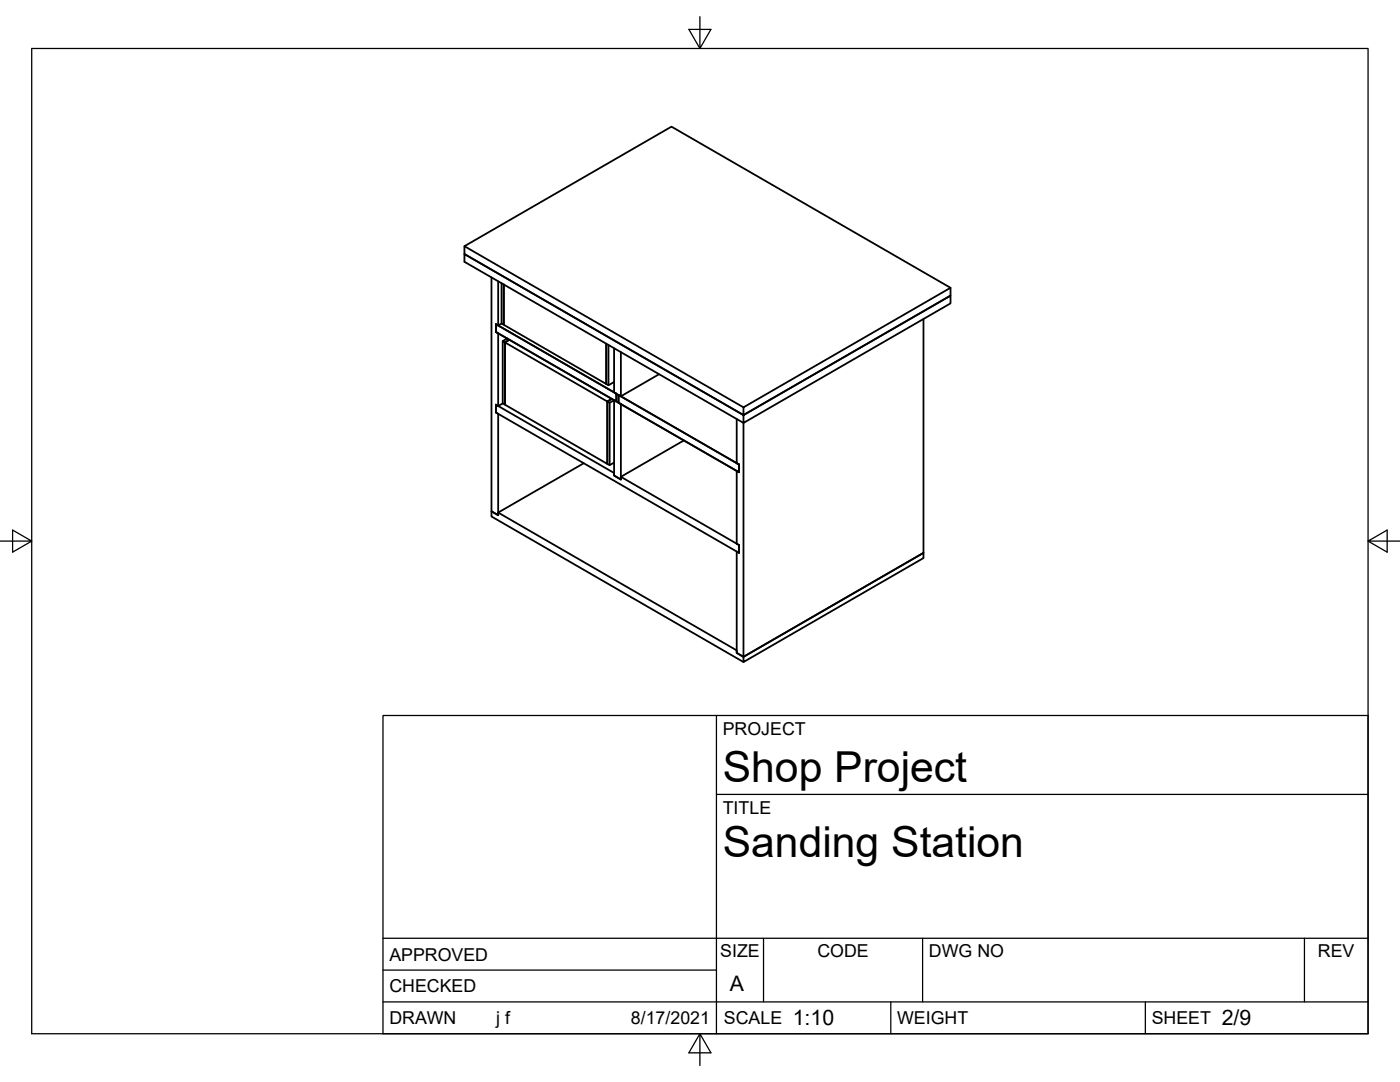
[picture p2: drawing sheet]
<svg xmlns="http://www.w3.org/2000/svg" width="279mm" height="216mm" viewBox="0 0 279 216" stroke-linecap="round" stroke-linejoin="round" font-family="sans-serif">
<!-- layer: Visible -->
<g fill="none" stroke="#000" stroke-width=".36">
<path d="M92.7 49.1l41.3-23.8 55.7 32.1v1.6l-41.3 23.8-55.7-32.1zM92.7 49.1l55.7 32.2M98.1 55.4v46.6l1.3 .8v-20.2l-.4-.3v-1.5M99.4 56.1v8.8M100.1 56.5v8.1l.4 .2v-8v8l20.5 11.8v-8v8l.4 .3 1.2-.7M189.7 57.4l-41.3 23.9v1.5l-55.7-32.1v1.5l55.7 32.2v46.7l-1.4-.8v-20.2l.5 .2v-1.5M99 64.7l48.5 28v1.5l-48.5-27.9zM99 64.7l24 13.8v1.6l-24-13.8zM100.1 64.6l-.7 .3-.4-.2v1.6l.4 .2v14.5M100.3 68.1l.5 .2 .9-.5-.9 .5v12.5l-.5-.3zM100.8 68.3l20.4 11.8v12.5l-20.4-11.8zM101.2 67.5l-.9 .6"/>
<path d="M121.4 68.8v8.1M122.6 69.5v8.8l.4 .2v1.6l-.4-.2v15l1.3 .8v-15.1l-.5-.2M122.6 79.9l-.9 .5M123.4 78.8l24.1 13.9v1.5l-24.1-13.8zM123.9 70.3v8.8M131.5 74.7l-7.6 4.4-.5-.3v1.6M184.3 63.6v46.7l-35.9 20.8v1l35.9-20.7v-1.1l-35.9 20.8-1.4-.8v-.5l-47.6-27.5M99 80.8l23.6 13.6v.5l1.3 .8v-.6l12.6-7.2M99 80.8v1.5l48.5 28v-1.5M100.3 80.5l-.9 .5-.4-.2M116.5 92.4l-17.1 9.9v.5l-1.3-.8v1.1l50.3 29M121.2 80.1l.9-.5-.9 .5v12.5l.5 .2 .9-.5"/>
<path d="M121.2 80.1l.5 .3v12.4M123.9 95.1l23.6 13.7M147 83.6v8.8l.5 .3M147.5 92.7v1.5l-.5-.2v14.5l.5 .3M148.4 82.8l41.3-23.8v1.5l-41.3 23.9z"/>
</g>
<!-- layer: Border -->
<path d="M6.3 9.7h266.7v196.6h-266.7zM139.7 3.3v6.4l2.2-3.8h-4.4l2.2 3.8M0 108h6.3l-3.8-2.2v4.4l3.8-2.2M273 108l3.8 2.2v-4.4l-3.8 2.2h6.4M139.7 206.3l-2.2 3.8h4.4l-2.2-3.8v6.3" fill="none" stroke="#000" stroke-width=".25"/>
<!-- layer: Titleblock -->
<path d="M76.4 142.8h196.6v63.5h-196.6zM143 158.5h130M143 142.8v63.5M76.4 199.9h196.6M76.4 193.6h66.6M76.4 187.2h196.6M152.4 187.2v12.7M177.8 199.9v6.4M184.1 187.2v12.7M228.6 199.9v6.4M260.3 187.2v12.7" fill="none" stroke="#000" stroke-width=".25"/>
<g font-size="8.5">
<text x="144.3" y="156">Shop Project</text>
<text x="144.3" y="171">Sanding Station</text>
</g>
<g font-size="4.3">
<text x="145.7" y="197.7">A</text>
<text x="158.2" y="204.6">1:10</text>
<text x="243.8" y="204.6">2/9</text>
</g>
<g font-size="3.5">
<text x="144.3" y="146.6">PROJECT</text>
<text x="144.3" y="162.3">TITLE</text>
<text x="77.7" y="191.7">APPROVED</text>
<text x="143.7" y="191">SIZE</text>
<text x="163.1" y="191">CODE</text>
<text x="185.4" y="191">DWG NO</text>
<text x="263" y="191">REV</text>
<text x="77.7" y="198">CHECKED</text>
<text x="77.7" y="204.4">DRAWN</text>
<text x="99" y="204.4">j f</text>
<text x="125.9" y="204.4">8/17/2021</text>
<text x="144.5" y="204.4">SCALE</text>
<text x="179" y="204.4">WEIGHT</text>
<text x="229.8" y="204.4">SHEET</text>
</g>
</svg>
